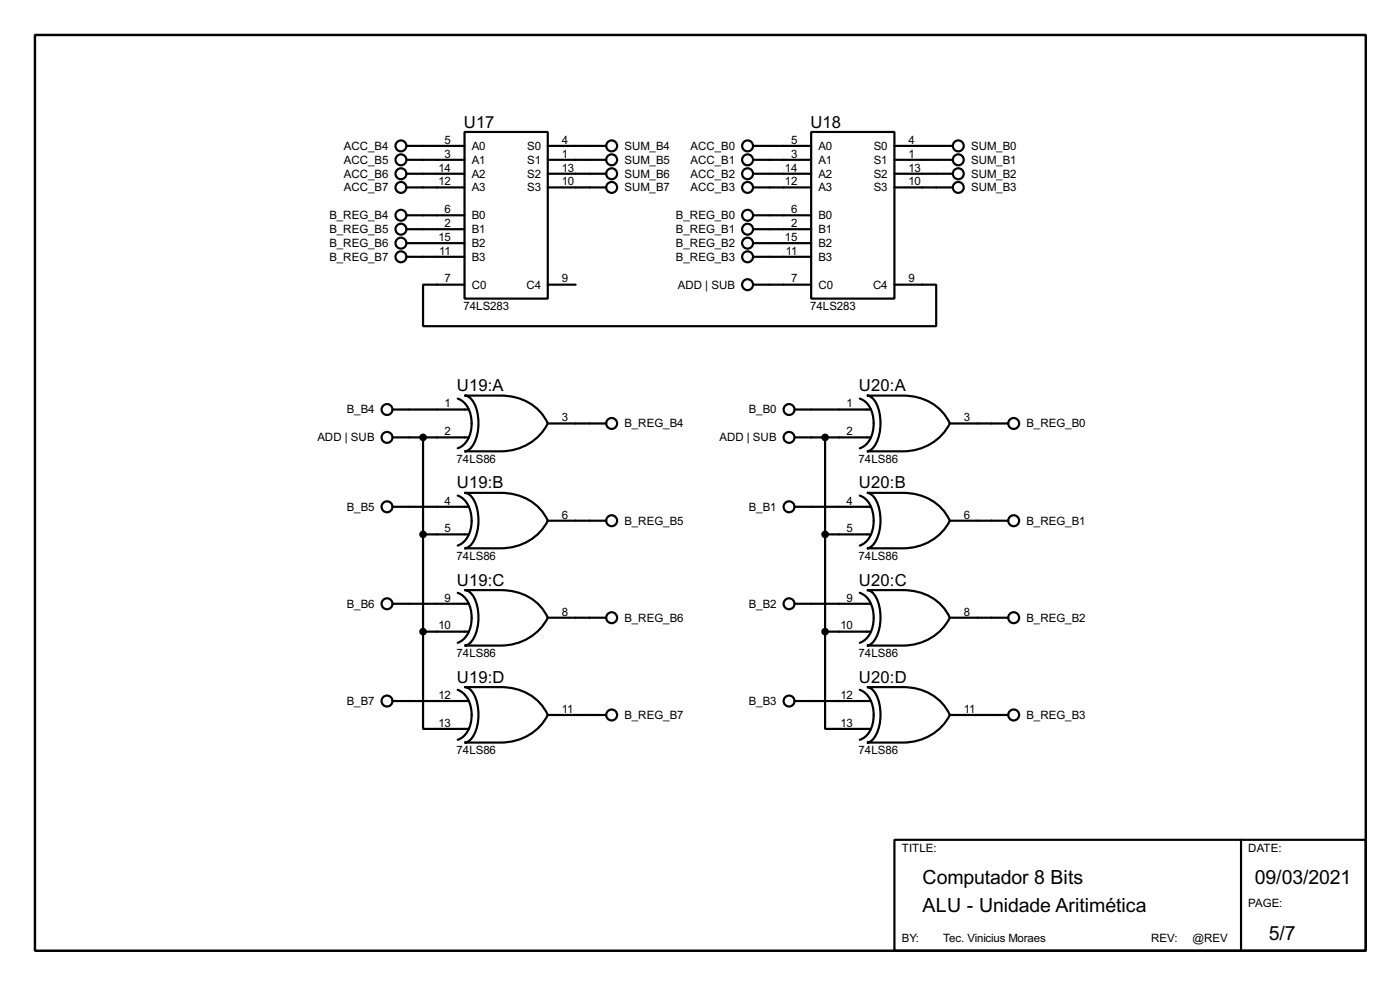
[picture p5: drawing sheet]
<svg xmlns="http://www.w3.org/2000/svg" width="256mm" height="180mm" viewBox="0 0 256 180" stroke-linecap="round" stroke-linejoin="round" font-family="sans-serif">
<path d="M6.4 6.4h243.8v167.6h-243.8z" fill="none" stroke="#000" stroke-width=".45"/>
<g fill="none" stroke="#000" stroke-width=".4">
<path d="M74.5 26.7h10.6M74.5 29.3h10.6M74.5 31.8h10.6M74.5 34.3h10.6M74.5 39.4h10.6M85.1 24.2h15.3v30.5h-15.3zM100.4 26.7h10.7M100.4 29.3h10.7M100.4 31.8h10.7M100.4 34.3h10.7M138 26.7h10.6M138 29.3h10.6"/>
<path d="M138 31.8h10.6M138 34.3h10.6M138 39.4h10.6M148.6 24.2h15.3v30.5h-15.3zM163.9 26.7h10.7M163.9 29.3h10.7M163.9 31.8h10.7M163.9 34.3h10.7M74.5 42h10.6M74.5 44.5h10.6M74.5 47h10.6M85.1 52.1h-7.6v7.6h94v-7.6h-7.6"/>
<path d="M100.4 52.1h5.1M138 42h10.6M138 44.5h10.6M138 47h10.6M138 52.1h10.6M71.9 75h14M83.9 73a4.5 4.5 0 0 1 2.5 4.5 4.5 4.5 0 0 1-2.5 4.6M85.1 72.4h6.6a9.1 9.1 0 0 1 8.7 5.1 9.5 9.5 0 0 1-8.7 5.1h-6.6a2.29 2.29 0 0 0 1.8-1.5 8.5 8.5 0 0 0-.4-7.9l-.9-.7zM100.4 77.5h10.7M145.6 75h14M157.5 73a4.4 4.4 0 0 1 2.6 4.5 4.4 4.4 0 0 1-2.6 4.6M158.8 72.4h6.6a9.1 9.1 0 0 1 8.6 5.1 9.5 9.5 0 0 1-8.6 5.1h-6.6a2.27 2.27 0 0 0 1.7-1.5 8.6 8.6 0 0 0-.4-7.9l-.8-.7z"/>
<path d="M174 77.5h10.7M71.9 92.8h14M71.9 80.1h14M77.5 97.8h8.4M77.5 80.1v35.5M83.9 90.7a4.6 4.6 0 0 1 2.5 4.6 4.6 4.6 0 0 1-2.5 4.6M85.1 90.2h6.6a9.1 9.1 0 0 1 8.7 5.1 9.5 9.5 0 0 1-8.7 5.1h-6.6a2.3 2.3 0 0 0 1.8-1.5 8.4 8.4 0 0 0-.4-7.9l-.9-.7zM100.4 95.3h10.7M145.6 92.8h14M145.6 80.1h14M151.2 97.8h8.4M151.2 80.1v35.5"/>
<path d="M157.5 90.7a4.5 4.5 0 0 1 2.6 4.6 4.5 4.5 0 0 1-2.6 4.6M158.8 90.2h6.6a9.1 9.1 0 0 1 8.6 5.1 9.4 9.4 0 0 1-8.6 5.1h-6.6a2.27 2.27 0 0 0 1.7-1.5 8.5 8.5 0 0 0-.4-7.9l-.8-.7zM174 95.3h10.7M71.9 110.5h14M77.5 115.6v17.8h8.4M77.5 115.6h8.4M83.9 108.5a4.5 4.5 0 0 1 2.5 4.6 4.6 4.6 0 0 1-2.5 4.6M85.1 108h6.6a9.1 9.1 0 0 1 8.7 5.1 9.5 9.5 0 0 1-8.7 5.1h-6.6a2.29 2.29 0 0 0 1.8-1.5 8.5 8.5 0 0 0-.4-7.9l-.9-.7zM100.4 113.1h10.7M145.6 110.5h14M151.2 115.6v17.8h8.4M151.2 115.6h8.4"/>
<path d="M157.5 108.5a4.4 4.4 0 0 1 2.6 4.6 4.6 4.6 0 0 1-2.6 4.6M158.8 108h6.6a9.1 9.1 0 0 1 8.6 5.1 9.5 9.5 0 0 1-8.6 5.1h-6.6a2.27 2.27 0 0 0 1.7-1.5 8.5 8.5 0 0 0-.4-7.9l-.8-.7zM174 113.1h10.7M71.9 128.3h14M83.9 126.3a4.6 4.6 0 0 1 2.5 4.6 4.5 4.5 0 0 1-2.5 4.5M85.1 125.8h6.6a9.1 9.1 0 0 1 8.7 5.1 9.5 9.5 0 0 1-8.7 5h-6.6a2.28 2.28 0 0 0 1.8-1.5 8.5 8.5 0 0 0-.4-7.8l-.9-.8zM100.4 130.9h10.7M145.6 128.3h14M157.5 126.3a4.6 4.6 0 0 1 2.6 4.6 4.4 4.4 0 0 1-2.6 4.5M158.8 125.8h6.6a9.1 9.1 0 0 1 8.6 5.1 9.4 9.4 0 0 1-8.6 5h-6.6a2.26 2.26 0 0 0 1.7-1.5 8.5 8.5 0 0 0-.4-7.8l-.8-.8zM174 130.9h10.7M163.9 153.7h86.3v20.3h-86.3z"/>
<path d="M227.4 153.7v20.3"/>
<circle cx="73.4" cy="39.4" r="1"/>
<circle cx="73.4" cy="26.7" r="1"/>
<circle cx="73.4" cy="31.8" r="1"/>
<circle cx="73.4" cy="34.3" r="1"/>
<circle cx="73.4" cy="29.3" r="1"/>
<circle cx="112" cy="29.3" r="1"/>
<circle cx="112" cy="31.8" r="1"/>
<circle cx="112" cy="34.3" r="1"/>
<circle cx="112" cy="26.7" r="1"/>
<circle cx="136.9" cy="31.8" r="1"/>
<circle cx="136.9" cy="29.3" r="1"/>
<circle cx="136.9" cy="26.7" r="1"/>
<circle cx="136.9" cy="34.3" r="1"/>
<circle cx="136.9" cy="39.4" r="1"/>
<circle cx="175.5" cy="31.8" r="1"/>
<circle cx="175.5" cy="26.7" r="1"/>
<circle cx="175.5" cy="29.3" r="1"/>
<circle cx="175.5" cy="34.3" r="1"/>
<circle cx="73.4" cy="47" r="1"/>
<circle cx="73.4" cy="42" r="1"/>
<circle cx="73.4" cy="44.5" r="1"/>
<circle cx="136.9" cy="44.5" r="1"/>
<circle cx="136.9" cy="42" r="1"/>
<circle cx="136.9" cy="47" r="1"/>
<circle cx="136.9" cy="52.1" r="1"/>
<circle cx="70.9" cy="75" r="1"/>
<circle cx="112" cy="77.5" r="1"/>
<circle cx="144.5" cy="75" r="1"/>
<circle cx="185.7" cy="77.5" r="1"/>
<circle cx="70.9" cy="92.8" r="1"/>
<circle cx="70.9" cy="80.1" r="1"/>
<circle cx="112" cy="95.3" r="1"/>
<circle cx="144.5" cy="80.1" r="1"/>
<circle cx="144.5" cy="92.8" r="1"/>
<circle cx="185.7" cy="95.3" r="1"/>
<circle cx="70.9" cy="110.5" r="1"/>
<circle cx="112" cy="113.1" r="1"/>
<circle cx="144.5" cy="110.5" r="1"/>
<circle cx="185.7" cy="113.1" r="1"/>
<circle cx="70.9" cy="128.3" r="1"/>
<circle cx="112" cy="130.9" r="1"/>
<circle cx="144.5" cy="128.3" r="1"/>
<circle cx="185.7" cy="130.9" r="1"/>
</g>
<g fill="#000" stroke="#000" stroke-width=".4">
<circle cx="77.5" cy="97.8" r=".5"/>
<circle cx="77.5" cy="80.1" r=".5"/>
<circle cx="151.1" cy="80.1" r=".5"/>
<circle cx="151.1" cy="97.8" r=".5"/>
<circle cx="77.5" cy="115.6" r=".5"/>
<circle cx="151.1" cy="115.6" r=".5"/>
</g>
<g font-size="4">
<text x="169" y="161.9">Computador 8 Bits</text>
<text x="229.9" y="161.9">09/03/2021</text>
<text x="169" y="166.9">ALU - Unidade Aritimética</text>
<text x="232.5" y="172">5/7</text>
</g>
<g font-size="3.4">
<text x="85" y="23.3">U17</text>
<text x="148.5" y="23.3">U18</text>
<text x="83.7" y="71.6">U19:A</text>
<text x="157.4" y="71.6">U20:A</text>
<text x="83.7" y="89.4">U19:B</text>
<text x="157.4" y="89.4">U20:B</text>
<text x="83.7" y="107.2">U19:C</text>
<text x="157.4" y="107.2">U20:C</text>
<text x="83.7" y="125">U19:D</text>
<text x="157.4" y="125">U20:D</text>
</g>
<g font-size="2.4">
<text x="63" y="27.4">ACC_B4</text>
<text x="63" y="30">ACC_B5</text>
<text x="81.5" y="26.3">5</text>
<text x="81.5" y="28.9">3</text>
<text x="86.4" y="27.4">A0</text>
<text x="86.4" y="30">A1</text>
<text x="96.6" y="27.4">S0</text>
<text x="96.6" y="30">S1</text>
<text x="102.9" y="26.3">4</text>
<text x="102.9" y="28.9">1</text>
<text x="114.4" y="27.4">SUM_B4</text>
<text x="114.4" y="30">SUM_B5</text>
<text x="126.5" y="27.4">ACC_B0</text>
<text x="126.5" y="30">ACC_B1</text>
<text x="145" y="26.3">5</text>
<text x="145" y="28.9">3</text>
<text x="149.9" y="27.4">A0</text>
<text x="149.9" y="30">A1</text>
<text x="160.1" y="27.4">S0</text>
<text x="160.1" y="30">S1</text>
<text x="166.4" y="26.3">4</text>
<text x="166.4" y="28.9">1</text>
<text x="177.9" y="27.4">SUM_B0</text>
<text x="177.9" y="30">SUM_B1</text>
<text x="63" y="32.5">ACC_B6</text>
<text x="63" y="35">ACC_B7</text>
<text x="80.3" y="31.4">14</text>
<text x="80.3" y="33.9">12</text>
<text x="86.4" y="32.5">A2</text>
<text x="86.4" y="35">A3</text>
<text x="96.6" y="32.5">S2</text>
<text x="96.6" y="35">S3</text>
<text x="102.9" y="31.4">13</text>
<text x="102.9" y="33.9">10</text>
<text x="114.4" y="32.5">SUM_B6</text>
<text x="114.4" y="35">SUM_B7</text>
<text x="126.5" y="32.5">ACC_B2</text>
<text x="126.5" y="35">ACC_B3</text>
<text x="143.8" y="31.4">14</text>
<text x="143.8" y="33.9">12</text>
<text x="149.9" y="32.5">A2</text>
<text x="149.9" y="35">A3</text>
<text x="160.1" y="32.5">S2</text>
<text x="160.1" y="35">S3</text>
<text x="166.4" y="31.4">13</text>
<text x="166.4" y="33.9">10</text>
<text x="177.9" y="35">SUM_B3</text>
<text x="177.9" y="32.5">SUM_B2</text>
<text x="60.3" y="40.1">B_REG_B4</text>
<text x="81.5" y="39">6</text>
<text x="81.5" y="41.6">2</text>
<text x="86.4" y="40.1">B0</text>
<text x="123.8" y="40.1">B_REG_B0</text>
<text x="145" y="39">6</text>
<text x="145" y="41.6">2</text>
<text x="149.9" y="40.1">B0</text>
<text x="60.3" y="42.7">B_REG_B5</text>
<text x="60.3" y="45.2">B_REG_B6</text>
<text x="60.3" y="47.7">B_REG_B7</text>
<text x="80.3" y="44.1">15</text>
<text x="80.5" y="46.6">11</text>
<text x="86.4" y="42.7">B1</text>
<text x="86.4" y="45.2">B2</text>
<text x="86.4" y="47.7">B3</text>
<text x="123.8" y="42.7">B_REG_B1</text>
<text x="123.8" y="45.2">B_REG_B2</text>
<text x="123.8" y="47.7">B_REG_B3</text>
<text x="143.8" y="44.1">15</text>
<text x="144" y="46.6">11</text>
<text x="149.9" y="42.7">B1</text>
<text x="149.9" y="45.2">B2</text>
<text x="149.9" y="47.7">B3</text>
<text x="81.5" y="51.7">7</text>
<text x="86.4" y="52.8">C0</text>
<text x="96.4" y="52.8">C4</text>
<text x="102.9" y="51.7">9</text>
<text x="124.2" y="52.8">ADD | SUB</text>
<text x="145" y="51.7">7</text>
<text x="149.9" y="52.8">C0</text>
<text x="159.9" y="52.8">C4</text>
<text x="166.4" y="51.7">9</text>
<text x="84.9" y="56.8">74LS283</text>
<text x="148.4" y="56.8">74LS283</text>
<text x="63.5" y="75.7">B_B4</text>
<text x="81.5" y="74.6">1</text>
<text x="102.9" y="77.1">3</text>
<text x="137.2" y="75.7">B_B0</text>
<text x="155.1" y="74.6">1</text>
<text x="176.6" y="77.1">3</text>
<text x="58.1" y="80.8">ADD | SUB</text>
<text x="81.5" y="79.7">2</text>
<text x="114.4" y="78.2">B_REG_B4</text>
<text x="131.8" y="80.8">ADD | SUB</text>
<text x="155.1" y="79.7">2</text>
<text x="188" y="78.2">B_REG_B0</text>
<text x="83.7" y="84.7">74LS86</text>
<text x="157.3" y="84.7">74LS86</text>
<text x="63.5" y="93.5">B_B5</text>
<text x="81.5" y="92.4">4</text>
<text x="102.9" y="94.9">6</text>
<text x="137.2" y="93.5">B_B1</text>
<text x="155.1" y="92.4">4</text>
<text x="176.6" y="94.9">6</text>
<text x="81.5" y="97.4">5</text>
<text x="114.4" y="96">B_REG_B5</text>
<text x="155.1" y="97.4">5</text>
<text x="188" y="96">B_REG_B1</text>
<text x="83.7" y="102.5">74LS86</text>
<text x="157.3" y="102.5">74LS86</text>
<text x="63.5" y="111.2">B_B6</text>
<text x="81.5" y="110.1">9</text>
<text x="102.9" y="112.7">8</text>
<text x="114.4" y="113.8">B_REG_B6</text>
<text x="137.2" y="111.2">B_B2</text>
<text x="155.1" y="110.1">9</text>
<text x="176.6" y="112.7">8</text>
<text x="188" y="113.8">B_REG_B2</text>
<text x="80.3" y="115.2">10</text>
<text x="154" y="115.2">10</text>
<text x="83.7" y="120.3">74LS86</text>
<text x="157.3" y="120.3">74LS86</text>
<text x="63.5" y="129">B_B7</text>
<text x="80.3" y="127.9">12</text>
<text x="102.9" y="130.5">11</text>
<text x="114.4" y="131.6">B_REG_B7</text>
<text x="137.2" y="129">B_B3</text>
<text x="154" y="127.9">12</text>
<text x="176.6" y="130.5">11</text>
<text x="188" y="131.6">B_REG_B3</text>
<text x="80.3" y="133">13</text>
<text x="154" y="133">13</text>
<text x="83.7" y="138">74LS86</text>
<text x="157.3" y="138">74LS86</text>
<text x="165.2" y="155.9">TITLE:</text>
<text x="228.7" y="155.9">DATE:</text>
<text x="228.7" y="166">PAGE:</text>
<text x="165.2" y="172.4">BY:</text>
<text x="172.8" y="172.4">Tec. Vinicius Moraes</text>
<text x="210.9" y="172.4">REV:</text>
<text x="218.5" y="172.4">@REV</text>
</g>
</svg>
